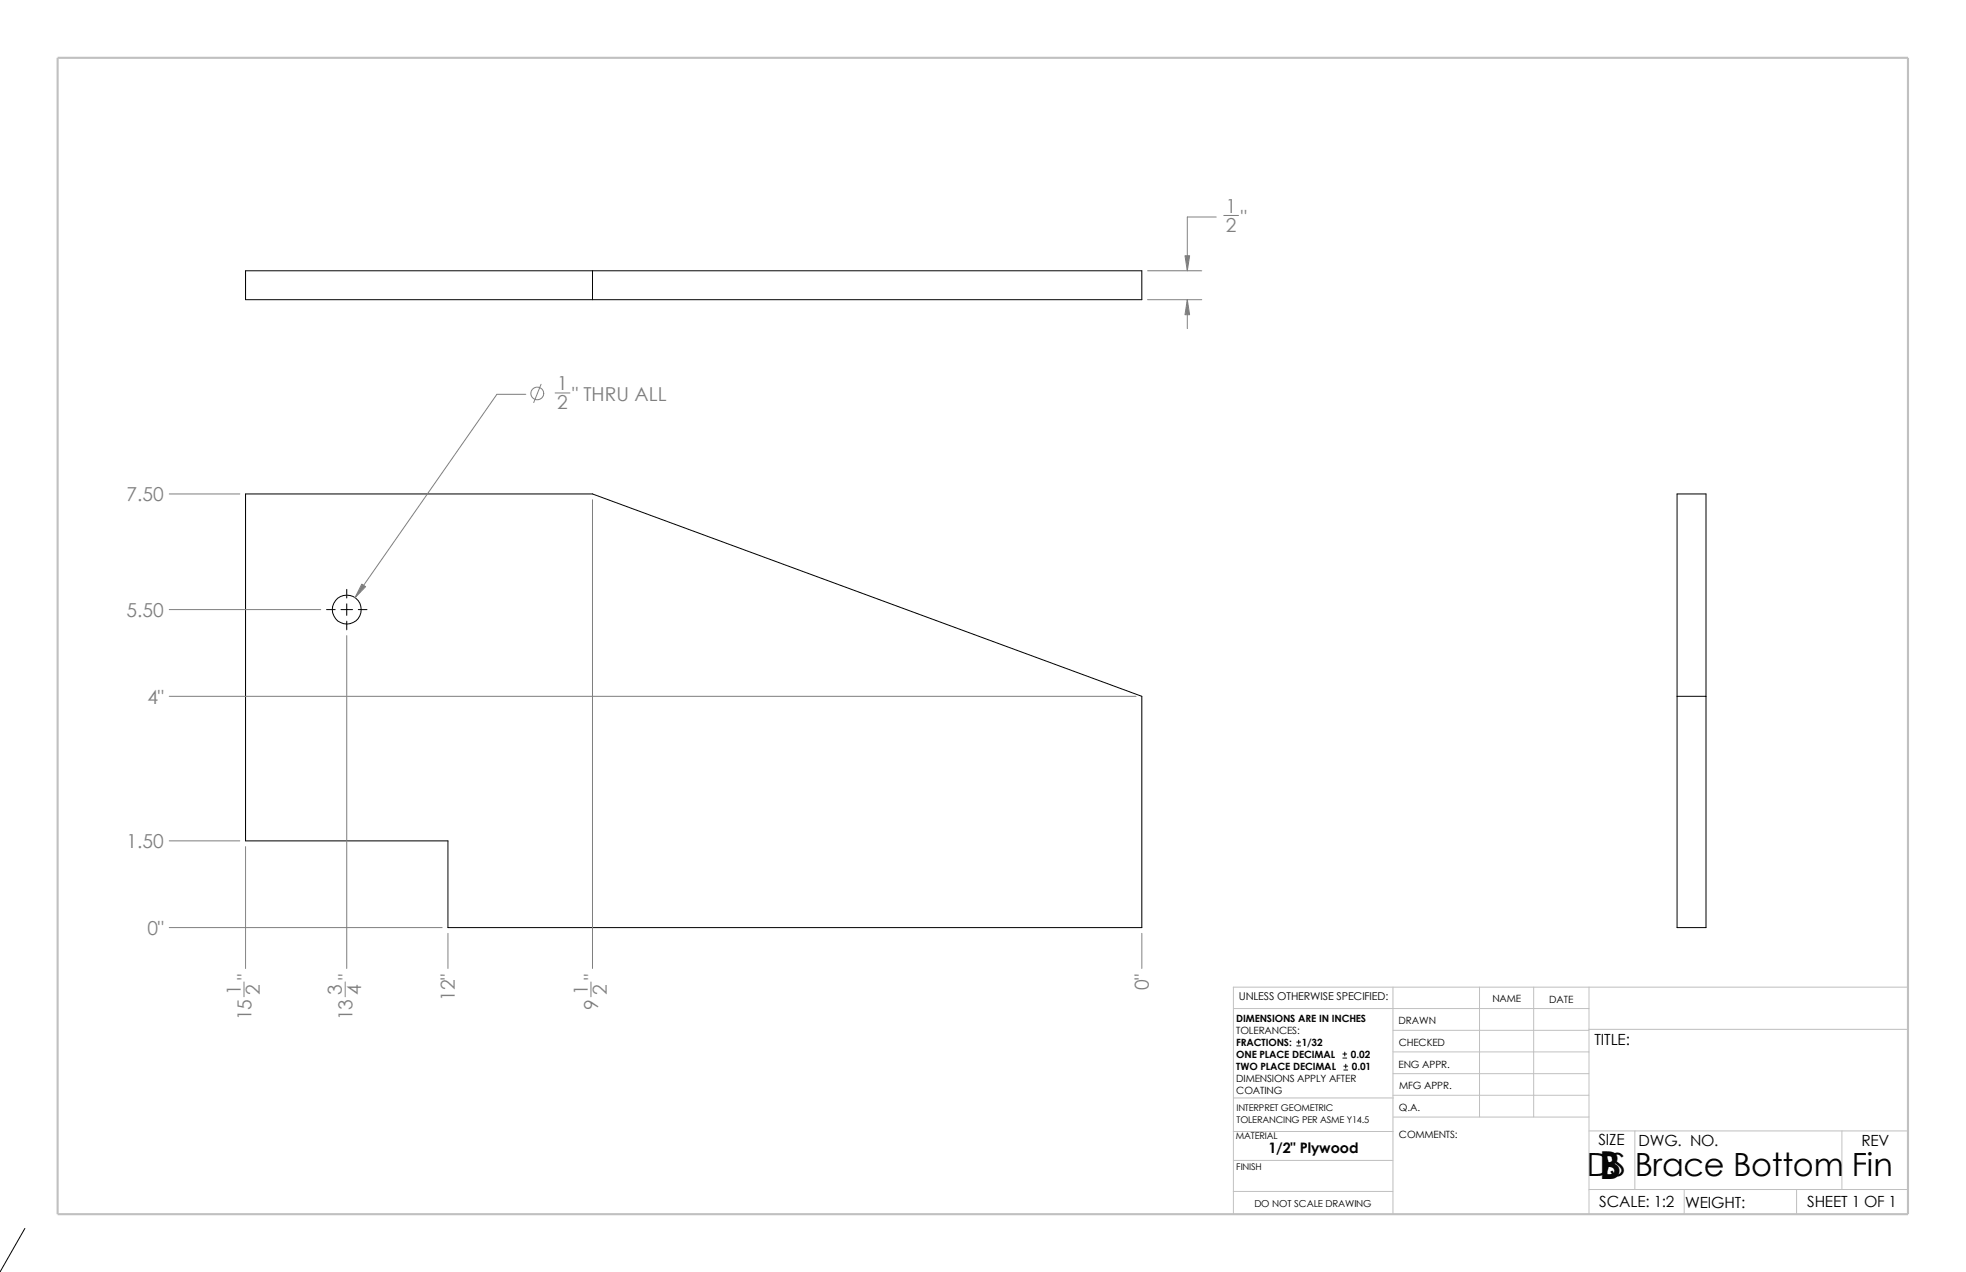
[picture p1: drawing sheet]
<svg xmlns="http://www.w3.org/2000/svg" width="432mm" height="279mm" viewBox="0 0 432 279" stroke-linecap="round" stroke-linejoin="round" font-family="sans-serif">
<g fill="none" stroke="#c0c0c0" stroke-width=".22">
<path d="M305.9 216.8v49.9M325 216.8v28.6M336.8 216.8v28.6M349 216.8v49.9M419.1 216.8h-148.2v49.9M270.9 221.5h78.1M305.9 235.8h43.1M305.9 231.1h43.1M305.9 226.3h43.1M349 226.1h70.1M270.9 248.5h35.1M270.9 254.9h35"/>
<path d="M270.9 241.2h35.1M305.9 240.6h43.1M306 245.4h43M349 248.4h70.1M359.1 248.4v12.9M404.5 248.4v12.9M270.9 261.7h35M349 261.3h70.1M369.9 261.3v5.4M394.6 261.3v5.4"/>
</g>
<path d="M12.7 12.7h406.4v254h-406.4z" fill="none" stroke="#c0c0c0" stroke-width=".47"/>
<g fill="none" stroke="#000" stroke-width=".22">
<path d="M53.9 59.5h196.9v6.3h-196.9zM130.1 59.5v6.3M53.9 108.5h76.2l120.7 44.5v50.8h-152.4v-19.1h-44.5zM368.3 108.5h6.4v95.3h-6.4zM71.7 133.9h1.9M74.9 133.9h2.5M76.2 129.5v1.9M76.2 132.6v2.6M76.2 136.4v1.9M78.7 133.9h1.9M368.3 153h6.4M284.8 229.7h.9"/>
<path d="M284.8 228.9h.9M285.2 228.5v.8M294.9 232.4h.9M294.9 231.5h.9M295.1 235h.9M295.1 234.2h.9M295.4 231.1v.8M295.6 233.8v.8M5.5 269.8l-5.6 9.5"/>
<circle cx="76.1" cy="133.9" r="3.2"/>
</g>
<g fill="none" stroke="#808080" stroke-width=".22">
<path d="M252.1 59.5h11.8M267.1 47.7h-6.3v11.8M268.8 47.3h3.2M252.1 65.8h11.8M260.8 65.8v6.4M115.5 86.6h-6.4l-31.1 44.7M118.8 84.4l-1.6 4M121.9 86.3h3.3M37.2 108.5h15.5M130.1 109.8v102.9M37.2 133.9h33.2M76.2 139.6v73.1"/>
<path d="M37.2 153h212.3M37.2 184.7h15.5M53.9 186v26.7M37.2 203.8h59.9M53.6 215.7v3.2M75.8 215.7v3.2M98.4 205v7.7M129.8 215.7v3.2M250.8 205v7.7"/>
<circle cx="118" cy="86.4" r="1.4"/>
</g>
<g fill="#808080" stroke="#808080" stroke-width=".22">
<path d="M79.5 128.3l.8 .6-2.3 2.4z"/>
<path d="M260.8 65.8l.5 3.3h-1z"/>
<path d="M260.3 56.2h1l-.5 3.3z"/>
</g>
<text font-size="8.5" x="351.2" y="259">B</text>
<text font-size="7" x="348.5" y="258.2">DS Brace Bottom Fin</text>
<g font-size="4.2" fill="#808080">
<text x="269.2" y="46.8">1</text>
<text x="269.2" y="51">2</text>
<text x="272.5" y="49.1">&quot;</text>
<text x="122.4" y="85.7">1</text>
<text x="122.4" y="89.9">2</text>
<text x="125.6" y="88.1">&quot; THRU ALL</text>
<text x="27.8" y="110.2">7.50</text>
<text x="27.8" y="135.6">5.50</text>
<text x="32.4" y="154.6">4&quot;</text>
<text x="27.8" y="186.4">1.50</text>
<text x="32.4" y="205.4">0&quot;</text>
<text x="55.2" y="215.2" transform="rotate(-90 55.2 215.2)">&quot;</text>
<text x="77.4" y="215.2" transform="rotate(-90 77.4 215.2)">&quot;</text>
<text x="131.4" y="215.2" transform="rotate(-90 131.4 215.2)">&quot;</text>
<text x="52.9" y="218.5" transform="rotate(-90 52.9 218.5)">1</text>
<text x="57.1" y="218.5" transform="rotate(-90 57.1 218.5)">2</text>
<text x="75.1" y="218.5" transform="rotate(-90 75.1 218.5)">3</text>
<text x="79.3" y="218.5" transform="rotate(-90 79.3 218.5)">4</text>
<text x="99.9" y="219.9" transform="rotate(-90 99.9 219.9)">12&quot;</text>
<text x="129.1" y="218.5" transform="rotate(-90 129.1 218.5)">1</text>
<text x="131.4" y="221.7" transform="rotate(-90 131.4 221.7)">9</text>
<text x="133.3" y="218.5" transform="rotate(-90 133.3 218.5)">2</text>
<text x="252.3" y="217.6" transform="rotate(-90 252.3 217.6)">0&quot;</text>
<text x="55.2" y="224.1" transform="rotate(-90 55.2 224.1)">15</text>
<text x="77.4" y="224.1" transform="rotate(-90 77.4 224.1)">13</text>
</g>
<g font-size="3.4">
<text x="350.2" y="229.5">TITLE:</text>
<text x="351.1" y="251.6">SIZE</text>
<text x="359.9" y="251.6">DWG. NO.</text>
<text x="408.9" y="251.7">REV</text>
<text x="351.2" y="265.2">SCALE: 1:2</text>
<text x="370.1" y="265.3">WEIGHT:</text>
<text x="396.9" y="265.2">SHEET 1 OF 1</text>
</g>
<text font-size="3.2" x="278.6" y="253.3">1/2&quot; Plywood</text>
<text font-size="2.4" x="272.1" y="219.7">UNLESS OTHERWISE SPECIFIED:</text>
<g font-size="2.2">
<text x="327.8" y="220.2">NAME</text>
<text x="340.3" y="220.2">DATE</text>
<text x="271.5" y="227.2">TOLERANCES:</text>
<text x="271.5" y="224.5">DIMENSIONS ARE IN INCHES</text>
<text x="307.2" y="225">DRAWN</text>
<text x="271.5" y="232.4">ONE PLACE DECIMAL</text>
<text x="271.5" y="229.7">FRACTIONS:</text>
<text x="285.9" y="229.7">1/32</text>
<text x="296.7" y="232.4">0.02</text>
<text x="307.2" y="229.8">CHECKED</text>
<text x="271.5" y="235.1">TWO PLACE DECIMAL</text>
<text x="271.5" y="237.7">DIMENSIONS APPLY AFTER</text>
<text x="296.9" y="235.1">0.01</text>
<text x="307.2" y="234.5">ENG APPR.</text>
<text x="307.3" y="239.2">MFG APPR.</text>
<text x="271.5" y="240.4">COATING</text>
<text x="307.3" y="244">Q.A.</text>
<text x="307.3" y="250.1">COMMENTS:</text>
</g>
<text font-size="2.1" x="275.5" y="265.1">DO NOT SCALE DRAWING</text>
<g font-size="2">
<text x="271.6" y="244.1">INTERPRET GEOMETRIC</text>
<text x="271.4" y="250.1">MATERIAL</text>
<text x="271.6" y="246.6">TOLERANCING PER ASME Y14.5</text>
<text x="271.5" y="257">FINISH</text>
</g>
</svg>
